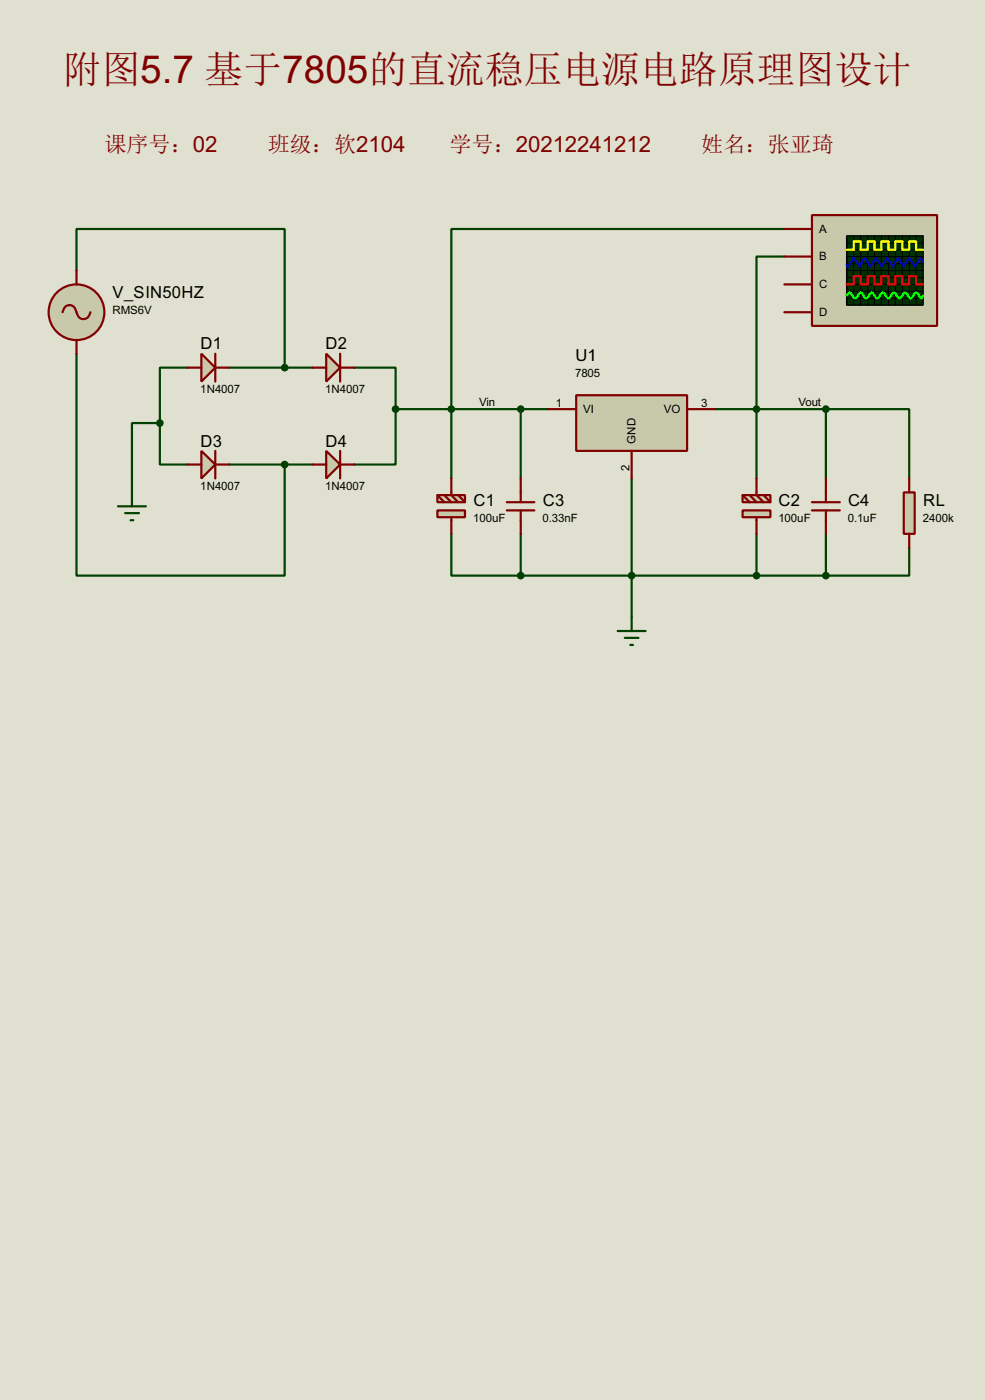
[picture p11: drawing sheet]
<svg xmlns="http://www.w3.org/2000/svg" width="180mm" height="256mm" viewBox="0 0 180 256" stroke-linecap="round" stroke-linejoin="round" font-family="sans-serif">
<path d="M0 0h180.3v256.5h-180.3z" fill="#e0e0d0"/>
<g fill="none" stroke="#004000" stroke-width=".4">
<path d="M14 49.6v-7.6h38.1v25.4M143.6 42h-61v45.7M143.6 47h-5.1v40.7M14 64.8v40.7h38.1v-20.4M29.3 77.5v7.6h5M29.3 77.5h-5.1v12.7M34.3 67.4h-5v10.1M42 67.4h15.2M64.8 67.4h7.6v7.6M72.4 75v10.1h-7.6M72.4 75h28M95.3 75v12.7"/>
<path d="M130.9 75h20.3M151.2 75h15.2v12.7M151.2 75v12.7M42 85.1h15.2M82.6 97.8v7.7h12.7M95.3 97.8v7.7M115.6 87.7v25.4M138.5 97.8v7.7M151.2 97.8v7.7M95.3 105.5h55.9M166.4 100.4v5.1h-15.2"/>
</g>
<path d="M105.5 72.4h20.3v10.2h-20.3z" fill="#c8c8aa" stroke="#800000" stroke-width=".4"/>
<path d="M100.4 75h5.1M125.8 75h5.1M115.6 82.6v5.1" fill="none" stroke="#800000" stroke-width=".4"/>
<path d="M36.9 64.8l2.5 2.6-2.5 2.5z" fill="#c8c8aa" stroke="#800000" stroke-width=".4"/>
<path d="M34.3 67.4h2.6M39.4 64.8v5.1M39.4 67.4h2.6" fill="none" stroke="#800000" stroke-width=".4"/>
<path d="M59.7 64.8l2.6 2.6-2.6 2.5z" fill="#c8c8aa" stroke="#800000" stroke-width=".4"/>
<path d="M57.2 67.4h2.5M62.3 64.8v5.1M62.3 67.4h2.5" fill="none" stroke="#800000" stroke-width=".4"/>
<path d="M36.9 82.6l2.5 2.5-2.5 2.6z" fill="#c8c8aa" stroke="#800000" stroke-width=".4"/>
<path d="M34.3 85.1h2.6M39.4 82.6v5.1M39.4 85.1h2.6" fill="none" stroke="#800000" stroke-width=".4"/>
<path d="M59.7 82.6l2.6 2.5-2.6 2.6z" fill="#c8c8aa" stroke="#800000" stroke-width=".4"/>
<path d="M57.2 85.1h2.5M62.3 82.6v5.1M62.3 85.1h2.5M92.8 93.5h5M92.8 92h5M95.3 87.7v4.3M95.3 93.5v4.3M148.6 93.5h5.1M148.6 92h5.1M151.2 87.7v4.3M151.2 93.5v4.3" fill="none" stroke="#800000" stroke-width=".4"/>
<g fill="#c8c8aa" stroke="#800000" stroke-width=".4">
<path d="M80.1 93.5h5v1.3h-5z"/>
<path d="M80.1 90.7h5v1.3h-5z"/>
</g>
<path d="M80.1 90.7l1.2 1.3M81.3 90.7l1.3 1.3M82.6 87.7v3l1.3 1.3M82.6 94.8v3M83.9 90.7l1.2 1.3" fill="none" stroke="#800000" stroke-width=".4"/>
<g fill="#c8c8aa" stroke="#800000" stroke-width=".4">
<path d="M135.9 93.5h5.1v1.3h-5.1z"/>
<path d="M135.9 90.7h5.1v1.3h-5.1z"/>
</g>
<path d="M135.9 90.7l1.3 1.3M137.2 90.7l1.3 1.3M138.5 87.7v3l1.3 1.3M138.5 94.8v3M139.8 90.7l1.2 1.3" fill="none" stroke="#800000" stroke-width=".4"/>
<path d="M165.4 90.2h2v7.6h-2z" fill="#c8c8aa" stroke="#800000" stroke-width=".4"/>
<path d="M166.4 87.7v2.5M166.4 97.8v2.6" fill="none" stroke="#800000" stroke-width=".4"/>
<g fill="#004000" stroke="#004000" stroke-width=".4">
<circle cx="72.4" cy="75" r=".5"/>
<circle cx="82.6" cy="75" r=".5"/>
<circle cx="151.1" cy="105.5" r=".5"/>
<circle cx="138.4" cy="105.5" r=".5"/>
<circle cx="95.3" cy="105.5" r=".5"/>
<circle cx="95.3" cy="75" r=".5"/>
<circle cx="115.6" cy="105.5" r=".5"/>
<circle cx="151.1" cy="75" r=".5"/>
<circle cx="138.4" cy="75" r=".5"/>
</g>
<path d="M148.6 39.4h22.9v20.3h-22.9z" fill="#c8c8aa" stroke="#800000" stroke-width=".4"/>
<path d="M155 43.2h14v12.7h-14z" fill="#003000" stroke="#000" stroke-width=".25"/>
<g fill="none" stroke="#000" stroke-width=".18">
<path d="M155 47h14M155 44.5h14M155 45.8h14M155 48.3h14M155 50.9h14M155 52.1h14M155 53.4h14M155 54.7h14M155 49.6h14M156.3 43.2v12.7M157.5 43.2v12.7M158.8 43.2v12.7"/>
<path d="M160.1 43.2v12.7M161.3 43.2v12.7M162.6 43.2v12.7M163.9 43.2v12.7M165.2 43.2v12.7M166.4 43.2v12.7M167.7 43.2v12.7"/>
</g>
<path d="M155 45.8h1.3v-1.5h1.2v1.5h1.3v-1.5h1.3v1.5h1.2v-1.5h1.3v1.5h1.3v-1.5h1.3v1.5h1.2v-1.5h1.3v1.5h1.3" fill="none" stroke="#ff0" stroke-width=".4"/>
<path d="M155 52.1h1.3v-1.5h1.2v1.5h1.3v-1.5h1.3v1.5h1.2v-1.5h1.3v1.5h1.3v-1.5h1.3v1.5h1.2v-1.5h1.3v1.5h1.3" fill="none" stroke="#f00" stroke-width=".4"/>
<path d="M169 48.1l-.5-.8-1.1 1.5-1-1.5-1 1.5-1-1.5-1 1.5-1-1.5-1.1 1.5-1-1.5-1 1.5-1-1.5-1 1.5-1-1.5-1.1 1.5-.2-.2" fill="none" stroke="#00f" stroke-width=".4"/>
<path d="M155 54.2l.2-.5 .3-.1 .2 .1 .5 .8 .3 .2 .3-.2 .4-.8 .3-.1 .3 .1 .2 .5a.54 .54 0 0 0 .8 .3l.5-.8 .3-.1 .2 .1 .5 .8 .3 .2 .2-.2 .5-.8 .3-.1 .2 .1 .5 .8 .3 .2 .3-.2 .4-.8 .3-.1 .3 .1 .5 .8a.6 .6 0 0 0 .8-.5l.5-.4 .2 .1 .5 .8 .3 .2 .2-.2 .5-.8 .3-.1 .2 .1 .5 .8 .3 .2 .3-.5" fill="none" stroke="#0f0" stroke-width=".4"/>
<path d="M143.6 42h5M143.6 47h5M143.6 52.1h5M143.6 57.2h5" fill="none" stroke="#800000" stroke-width=".4"/>
<path d="M21.6 92.8h5.1M22.9 94h2.6M23.9 95.3h.5M24.2 90.2v2.6M113.1 115.6h5.1M114.4 116.9h2.5M115.4 118.2h.5M115.6 113.1v2.5" fill="none" stroke="#004000" stroke-width=".4"/>
<circle cx="29.2" cy="77.5" r=".5" fill="#004000" stroke="#004000" stroke-width=".4"/>
<circle cx="14" cy="57.2" r="5.1" fill="#c8c8aa" stroke="#800000" stroke-width=".4"/>
<path d="M11.5 57.2a1.28 1.28 0 0 1 1.2-1.3 1.28 1.28 0 0 1 1.3 1.3 1.28 1.28 0 0 0 1.3 1.3 1.28 1.28 0 0 0 1.3-1.3M14 49.6v2.5M14 62.3v2.5" fill="none" stroke="#800000" stroke-width=".4"/>
<g fill="#004000" stroke="#004000" stroke-width=".4">
<circle cx="52.1" cy="85.1" r=".5"/>
<circle cx="52.1" cy="67.4" r=".5"/>
</g>
<text font-size="7.1" fill="#800000" x="11.5" y="15.2">附图5.7 基于7805的直流稳压电源电路原理图设计</text>
<g font-size="4.1" fill="#800000">
<text x="19.1" y="27.8">课序号：02</text>
<text x="49" y="27.8">班级：软2104</text>
<text x="82.3" y="27.8">学号：20212241212</text>
<text x="128.4" y="27.8">姓名：张亚琦</text>
</g>
<g font-size="3.4">
<text x="20.6" y="54.7">V_SIN50HZ</text>
<text x="36.7" y="64">D1</text>
<text x="59.6" y="64">D2</text>
<text x="105.3" y="66.1">U1</text>
<text x="36.7" y="81.8">D3</text>
<text x="59.6" y="81.8">D4</text>
<text x="86.7" y="92.8">C1</text>
<text x="99.4" y="92.8">C3</text>
<text x="142.5" y="92.8">C2</text>
<text x="155.2" y="92.8">C4</text>
<text x="169" y="92.8">RL</text>
</g>
<g font-size="2.4">
<text x="149.9" y="42.7">A</text>
<text x="149.9" y="47.7">B</text>
<text x="149.9" y="52.8">C</text>
<text x="20.6" y="57.6">RMS6V</text>
<text x="149.9" y="57.9">D</text>
<text x="36.7" y="72">1N4007</text>
<text x="59.5" y="72">1N4007</text>
<text x="105.3" y="69.1">7805</text>
<text x="87.7" y="74.4">Vin</text>
<text x="101.8" y="74.6">1</text>
<text x="106.7" y="75.6">VI</text>
<text x="121.5" y="75.6">VO</text>
<text x="128.3" y="74.6">3</text>
<text x="146.1" y="74.4">Vout</text>
<text x="116.3" y="81.3" transform="rotate(-90 116.3 81.3)">GND</text>
<text x="36.7" y="89.8">1N4007</text>
<text x="59.5" y="89.8">1N4007</text>
<text x="115.2" y="86.2" transform="rotate(-90 115.2 86.2)">2</text>
<text x="86.6" y="95.7">100uF</text>
<text x="99.3" y="95.7">0.33nF</text>
<text x="142.5" y="95.7">100uF</text>
<text x="155.2" y="95.7">0.1uF</text>
<text x="168.9" y="95.7">2400k</text>
</g>
</svg>
